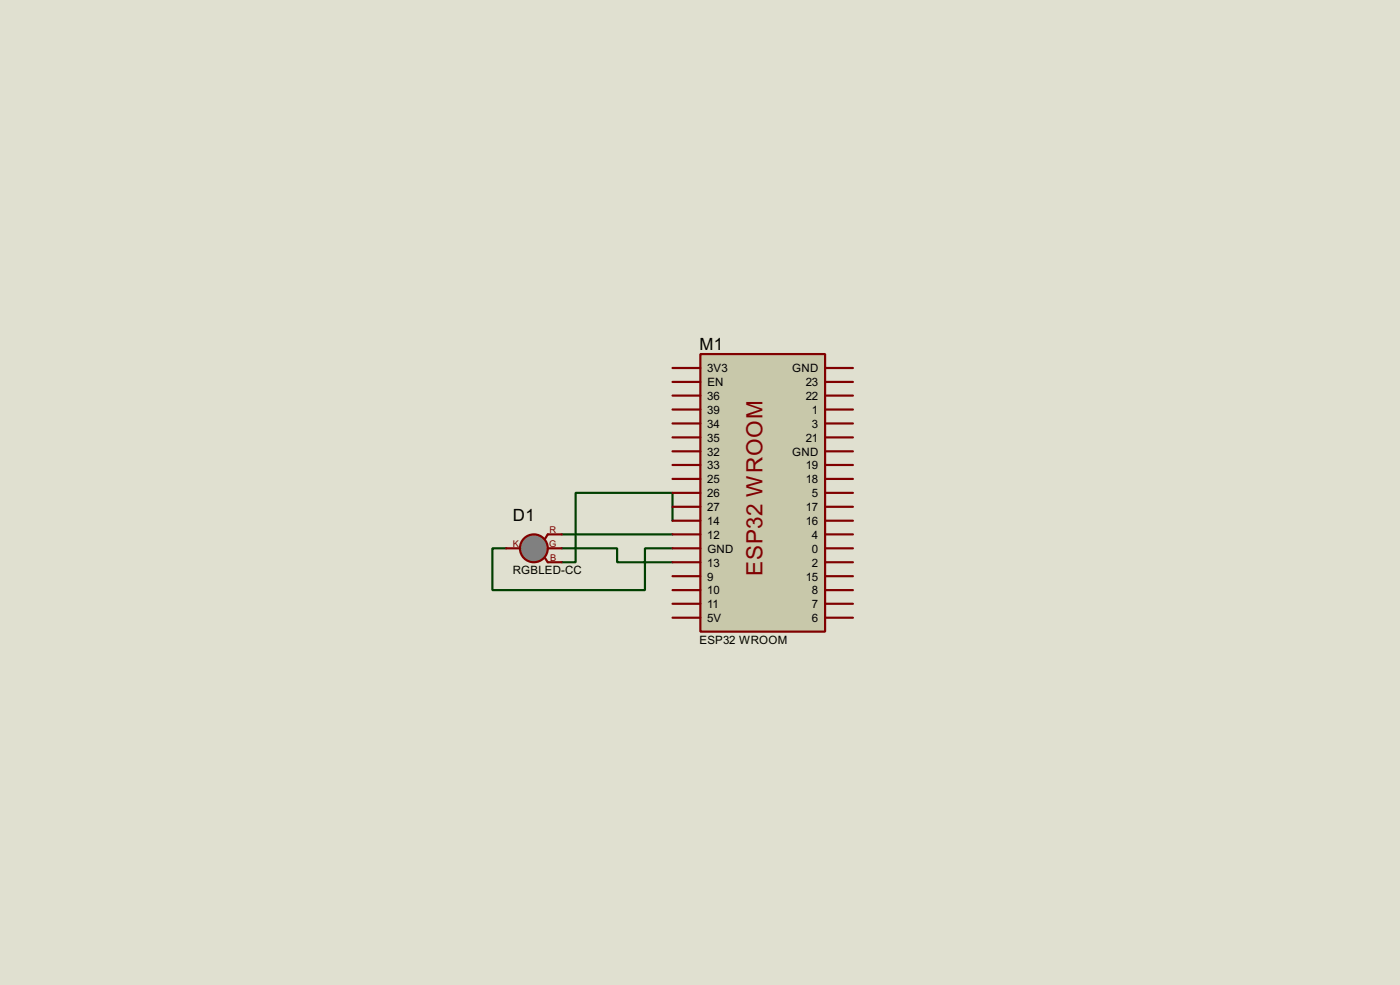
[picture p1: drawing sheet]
<svg xmlns="http://www.w3.org/2000/svg" width="256mm" height="180mm" viewBox="0 0 256 180" stroke-linecap="round" stroke-linejoin="round" font-family="sans-serif">
<path d="M0 0h256.5v180.3h-256.5z" fill="#e0e0d0"/>
<path d="M102.9 97.8h20.3M123.2 95.3v-5.1h-17.7v12.7h-2.6M92.8 100.4h-2.6v7.6h28v-7.6h5M102.9 100.4h10.2v2.5h10.1" fill="none" stroke="#004000" stroke-width=".4"/>
<path d="M128.3 64.8h22.9v50.8h-22.9z" fill="#c8c8aa" stroke="#800000" stroke-width=".4"/>
<g fill="none" stroke="#800000" stroke-width=".4">
<path d="M123.2 67.4h5.1M123.2 69.9h5.1M123.2 72.4h5.1M123.2 75h5.1M123.2 77.5h5.1M151.2 67.4h5.1M151.2 69.9h5.1M151.2 72.4h5.1M151.2 75h5.1M151.2 77.5h5.1M123.2 80.1h5.1M123.2 82.6h5.1"/>
<path d="M123.2 85.1h5.1M123.2 87.7h5.1M123.2 90.2h5.1M123.2 92.8h5.1M123.2 95.3h5.1M123.2 97.8h5.1M151.2 80.1h5.1M151.2 82.6h5.1M151.2 85.1h5.1M151.2 87.7h5.1M151.2 90.2h5.1M151.2 92.8h5.1"/>
<path d="M151.2 95.3h5.1M151.2 97.8h5.1M123.2 100.4h5.1M123.2 102.9h5.1M123.2 105.5h5.1M123.2 108h5.1M123.2 110.5h5.1M123.2 113.1h5.1M151.2 100.4h5.1M151.2 102.9h5.1M151.2 105.5h5.1M151.2 108h5.1"/>
<path d="M151.2 110.5h5.1M151.2 113.1h5.1"/>
</g>
<circle cx="97.8" cy="100.4" r="2.55" fill="#808080" stroke="#800000" stroke-width=".4"/>
<path d="M102.9 97.8h-2.5l-.5 .8M92.8 100.4h2.5M99.9 102.2l.5 .7h2.5M100.4 100.4h2.5" fill="none" stroke="#800000" stroke-width=".4"/>
<text font-size="4.6" fill="#800000" x="139.7" y="105.4" transform="rotate(-90 139.7 105.4)">ESP32 WROOM</text>
<g font-size="3.5">
<text x="128.2" y="64">M1</text>
<text x="94" y="95.4">D1</text>
</g>
<g font-size="2.4">
<text x="129.6" y="68.1">3V3</text>
<text x="129.6" y="70.7">EN</text>
<text x="145.1" y="68.1">GND</text>
<text x="147.6" y="70.7">23</text>
<text x="129.6" y="73.2">36</text>
<text x="129.6" y="75.8">39</text>
<text x="147.6" y="73.2">22</text>
<text x="148.8" y="75.8">1</text>
<text x="129.6" y="78.3">34</text>
<text x="129.6" y="80.8">35</text>
<text x="129.6" y="83.4">32</text>
<text x="145.1" y="83.4">GND</text>
<text x="147.6" y="80.8">21</text>
<text x="148.8" y="78.3">3</text>
<text x="129.6" y="85.9">33</text>
<text x="129.6" y="88.5">25</text>
<text x="147.6" y="85.9">19</text>
<text x="147.6" y="88.5">18</text>
<text x="129.6" y="91">26</text>
<text x="129.6" y="93.6">27</text>
<text x="147.6" y="93.6">17</text>
<text x="148.8" y="91">5</text>
<text x="129.6" y="96.1">14</text>
<text x="129.6" y="98.6">12</text>
<text x="129.6" y="101.2">GND</text>
<text x="147.6" y="96.1">16</text>
<text x="148.8" y="98.6">4</text>
<text x="148.8" y="101.2">0</text>
<text x="93.9" y="105.1">RGBLED-CC</text>
<text x="129.6" y="103.7">13</text>
<text x="129.6" y="106.3">9</text>
<text x="147.6" y="106.3">15</text>
<text x="148.8" y="103.7">2</text>
<text x="129.6" y="108.8">10</text>
<text x="129.6" y="111.3">11</text>
<text x="129.6" y="113.9">5V</text>
<text x="148.8" y="108.8">8</text>
<text x="148.8" y="111.3">7</text>
<text x="148.8" y="113.9">6</text>
<text x="128.1" y="117.8">ESP32 WROOM</text>
</g>
<g font-size="1.9" fill="#800000">
<text x="93.9" y="100.1">K</text>
<text x="100.6" y="100.1">G</text>
<text x="100.7" y="97.5">R</text>
<text x="100.8" y="102.6">B</text>
</g>
</svg>
